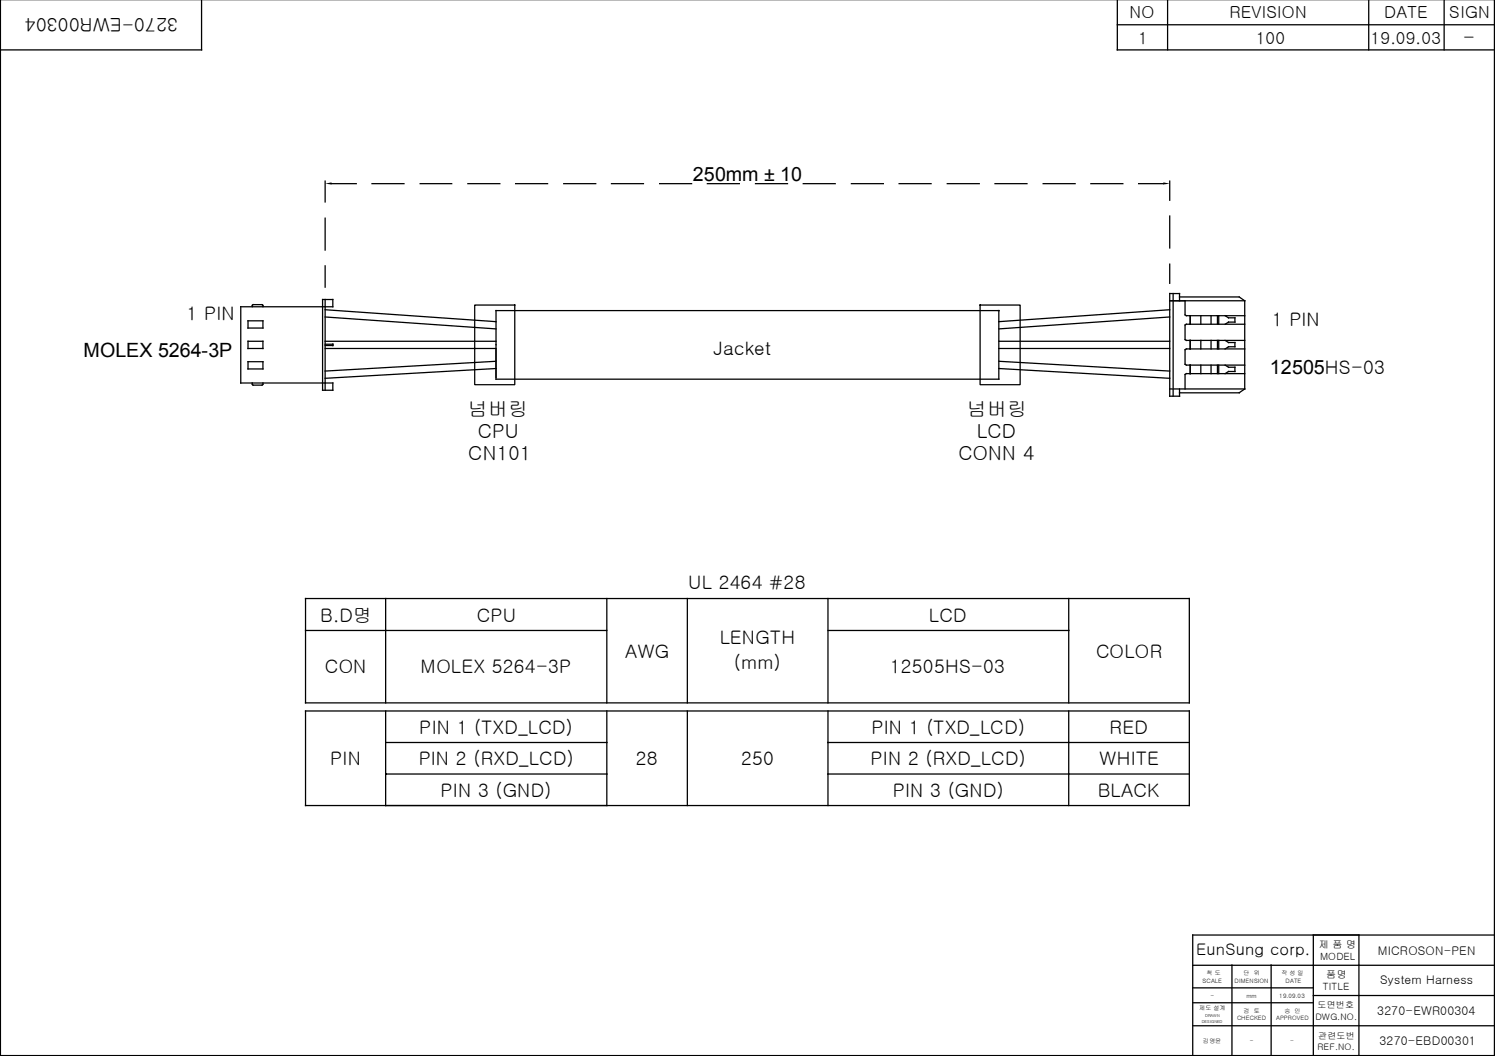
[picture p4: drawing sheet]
<svg xmlns="http://www.w3.org/2000/svg" width="297mm" height="210mm" viewBox="0 0 297 210" stroke-linecap="round" stroke-linejoin="round" font-family="sans-serif">
<g fill="none" stroke="#000" stroke-width=".25">
<path d="M.1 -.1v209.9h296.8v-209.9M40 -.1v10h-39.9M222 -.1v10h74.9M232 -.1v10M271.9 -.1v10M286.9 -.1v10M222 4.9h74.9M64.6 36v4.1M65.9 36.5h4.9M73.9 36.5h6.4M83.5 36.5h6.2M93 36.5h6.3"/>
<path d="M102.4 36.5h6.4M112 36.5h6.4M121.5 36.5h6.3M131.1 36.5h6.3M140.5 36.5h6.4M150.1 36.5h6.4M159.6 36.5h6.3M169.2 36.5h6.3M178.6 36.5h6.4M188.2 36.5h6.4M197.7 36.5h6.3M207.3 36.5h6.3"/>
<path d="M216.7 36.5h6.4M226.2 36.5h4.9M232.4 36v3.8M64.6 43.4v6.3M64.6 52.8v4.3M64.6 59.5v18.1M232.4 42.9v6.4M232.4 52.5v3.8M232.4 59.8h14.9M233.1 58.3v20.5M234.4 59.8v-1.5h-2v20.5h2v-1.5M234.4 59h11.8l1.1 .8"/>
<path d="M235.5 59.8v2.8l.2 .2h11.6M247.3 59.8v17.5M47.8 61h18.3v-1.5h-2v18.1h2v-1.5h-18.3zM49.3 67.8h2.9v1.5h-2.9zM49.3 63.8h2.9v1.4h-2.9zM49.3 71.9h2.9v1.4h-2.9zM50.1 61l.2-.4h1.8l.1 .4M50.1 76.1l.2 .5h1.8l.1-.5M64.6 67.8h34M64.6 69.3h34M64.6 61.6l34 2.3M64.6 63l34 2.4"/>
<path d="M64.6 68.4h1.5v.3h-1.5M94.3 60.6h8v15.9h-8zM98.6 61.7h99.9v13.7h-99.9zM98.6 71.8l-34 2M98.6 73.3l-34 1.9M194.7 60.6h8v15.9h-8zM198.5 67.8h33.9M198.5 69.3h33.9M198.5 71.8l33.9 2M198.5 73.3l33.9 1.9M232.4 77.3h14.9M232.4 61.6l-33.9 2.3"/>
<path d="M232.4 63l-33.9 2.4M236.5 62.8v1.6M236.5 67.7v1.7M236.5 72.6v1.7M238.6 62.8v1.6M238.6 67.7v1.7M238.6 72.6v1.7M240.6 62.8v1.6M240.6 67.7v1.7M240.6 72.6v1.7M241.9 62.8v1.6M241.9 67.7v1.7"/>
<path d="M241.9 72.6v1.7M242.1 62.8v1.6M242.1 67.7v1.7M242.1 72.6v1.7M243.4 62.8l.7 .4h1.3v.8h-1.3l-.7 .4M243.4 67.7l.7 .4h1.3v.8h-1.3l-.7 .5M243.4 72.6l.7 .4h1.3v.8h-1.3l-.7 .5M247.3 77.3l-1.1 .8h-11.8M247.3 64.4h-11.6l-.2 .2v2.9l.2 .2h11.6M247.3 69.4h-11.6l-.2 .1v2.9l.2 .2h11.6M247.3 74.3h-11.6l-.2 .1v2.9M60.7 119h175.6v20.7h-175.6z"/>
<path d="M76.6 119v20.7M120.6 119v20.7M136.6 119v20.7M164.5 119v20.7M212.3 119v20.7M60.7 125.3h59.9M164.5 125.3h47.8M60.7 141.3h175.6v18.8h-175.6zM76.6 153.9h44M76.6 141.3v18.8M76.6 147.6h44M120.6 141.3v18.8"/>
<path d="M136.6 141.3v18.8M164.5 153.9h71.8M164.5 141.3v18.8M164.5 147.6h71.8M212.3 141.3v18.8M237 196.4h23.9M237 199.3h23.9M237 191.9h59.9M244.8 191.9v17.9M252.6 191.9v17.9M260.9 185.9v23.9M260.9 197.9h36"/>
<path d="M270 185.9v23.9M296.9 185.9h-59.9v23.9M237 203.9h59.9"/>
</g>
<g fill="#000">
<path d="M64.6 36.5l1.3-.2v.4zM231.1 36.3l1.3 .2-1.3 .2z"/>
<path d="M76.5 153.7h.3v.2h-.3z" fill-rule="evenodd"/>
<path d="M76.5 153.7h.3v.2h-.3z" fill-rule="evenodd"/>
</g>
<g font-size="3.9">
<text x="137.7" y="35.9">250mm ± 10</text>
<text x="16.6" y="71">MOLEX 5264-3P</text>
<text x="252.3" y="74.4">12505HS-03</text>
<text x="93" y="82.6">넘버링</text>
<text x="192.2" y="82.6">넘버링</text>
<text x="94.9" y="87.1">CPU</text>
<text x="194.1" y="87.1">LCD</text>
<text x="93" y="91.5">CN101</text>
<text x="190.4" y="91.5">CONN 4</text>
</g>
<g font-size="3.7">
<text x="35.3" y="3.6" transform="rotate(-180 35.3 3.6)">3270-EWR00304</text>
<text x="290.7" y="8.8">-</text>
<text x="37.1" y="63.5">1 PIN</text>
<text x="252.7" y="64.9">1 PIN</text>
<text x="141.7" y="70.5">Jacket</text>
<text x="136.7" y="117.1">UL 2464 #28</text>
<text x="63.6" y="123.5">B.D명</text>
<text x="94.7" y="123.5">CPU</text>
<text x="184.6" y="123.5">LCD</text>
<text x="124.2" y="130.7">AWG</text>
<text x="143" y="128">LENGTH</text>
<text x="217.8" y="130.7">COLOR</text>
<text x="64.5" y="133.9">CON</text>
<text x="83.6" y="133.9">MOLEX 5264-3P</text>
<text x="145.8" y="133">(mm)</text>
<text x="176.8" y="133.9">12505HS-03</text>
<text x="83.3" y="145.8">PIN 1 (TXD_LCD)</text>
<text x="173.1" y="145.8">PIN 1 (TXD_LCD)</text>
<text x="220.5" y="145.8">RED</text>
<text x="65.6" y="152.1">PIN</text>
<text x="83.2" y="152.1">PIN 2 (RXD_LCD)</text>
<text x="126.3" y="152.1">28</text>
<text x="147.2" y="152.1">250</text>
<text x="173" y="152.1">PIN 2 (RXD_LCD)</text>
<text x="218.4" y="152.1">WHITE</text>
<text x="87.5" y="158.3">PIN 3 (GND)</text>
<text x="177.4" y="158.3">PIN 3 (GND)</text>
<text x="218.1" y="158.3">BLACK</text>
</g>
<g font-size="3.3">
<text x="224.5" y="3.7">NO</text>
<text x="244.3" y="3.7">REVISION</text>
<text x="275" y="3.7">DATE</text>
<text x="288" y="3.7">SIGN</text>
<text x="226.1" y="8.7">1</text>
<text x="249.5" y="8.7">100</text>
<text x="272.3" y="8.7">19.09.03</text>
</g>
<text font-size="3.2" x="237.7" y="189.8">EunSung corp.</text>
<g font-size="2.4">
<text x="273.7" y="189.8">MICROSON-PEN</text>
<text x="274.2" y="195.6">System Harness</text>
<text x="273.6" y="201.8">3270-EWR00304</text>
<text x="274.1" y="207.7">3270-EBD00301</text>
</g>
<g font-size="2">
<text x="262" y="188.4">제 품 명</text>
<text x="262.3" y="190.9">MODEL</text>
<text x="262.8" y="196.9">TITLE</text>
<text x="263.5" y="194.4">품명</text>
</g>
<g font-size="1.8">
<text x="261.4" y="202.7">DWG.NO.</text>
<text x="261.8" y="200.4">도면번호</text>
<text x="261.8" y="208.6">REF.NO.</text>
<text x="261.9" y="206.4">관련도번</text>
</g>
<g font-size="1.2">
<text x="238.9" y="195.3">SCALE</text>
<text x="239.7" y="193.8">척 도</text>
<text x="245.3" y="195.3">DIMENSION</text>
<text x="247.1" y="193.8">단</text>
<text x="249.1" y="193.8">위</text>
<text x="254.6" y="193.8">작 성 일</text>
<text x="255.4" y="195.3">DATE</text>
<text x="238.3" y="200.8">제도 설계</text>
<text x="240.5" y="198.3">-</text>
<text x="245.8" y="202.8">CHECKED</text>
<text x="247.1" y="201.4">검</text>
<text x="247.6" y="198.3">mm</text>
<text x="249.1" y="201.4">토</text>
<text x="253.6" y="202.8">APPROVED</text>
<text x="254.2" y="198.3">19.09.03</text>
<text x="255.2" y="201.4">승</text>
<text x="257.2" y="201.4">인</text>
<text x="239" y="207.3">김영윤</text>
<text x="248.3" y="207.3">-</text>
<text x="256.4" y="207.3">-</text>
</g>
<g font-size=".8">
<text x="238.8" y="203.4">DESIGNED</text>
<text x="239.4" y="202.2">DRAWN</text>
</g>
</svg>
